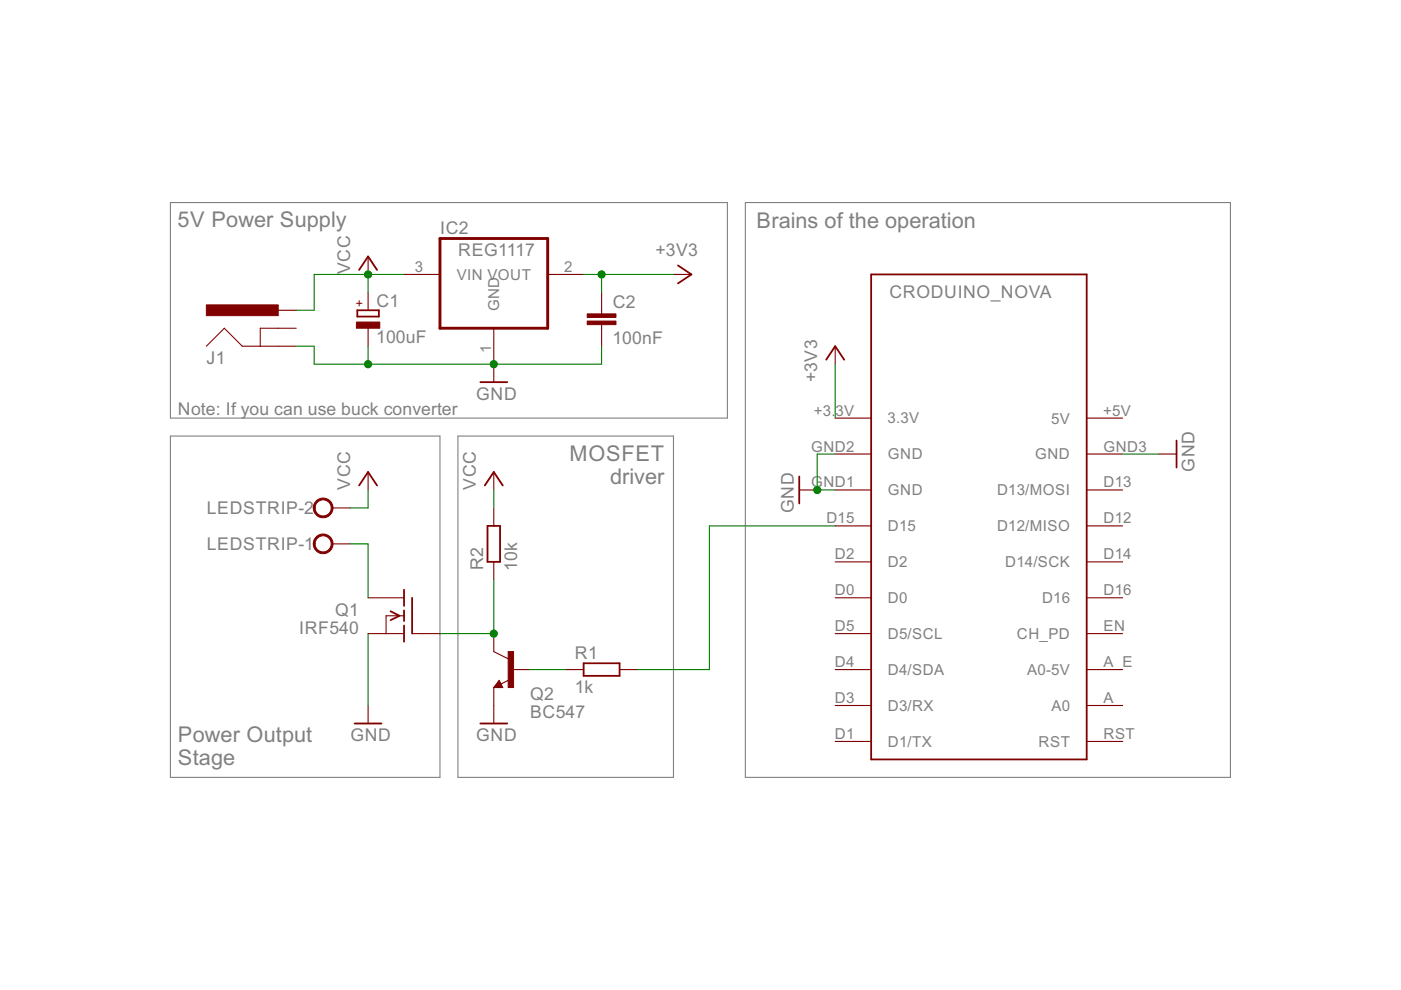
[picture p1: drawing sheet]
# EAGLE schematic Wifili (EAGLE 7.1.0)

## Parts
C1  100uF  CPOL-EUE2.5-6  [E2,5-6]
C2  100nF  C-EU025-040X050  [C025-040X050]
CRODUINO_NOVA  NOVA  [NOVA]
IC2  REG1117  [SOT223]
J1  POWER_JACKPTH  [POWER_JACK_PTH]
LEDSTRIP  W237-102  [W237-102]
Q1  IRF540  [TO220]
Q2  BC547  [TO92]
R1  1k  R-EU_0204/7  [0204/7]
R2  10k  R-EU_0204/7  [0204/7]

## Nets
+3V3: C2.1 CRODUINO_NOVA.+3.3V(3.3V) IC2.2(VOUT)
GND: C1.- C2.2 CRODUINO_NOVA.GND1(GND) CRODUINO_NOVA.GND2(GND) CRODUINO_NOVA.GND3(GND) IC2.1(GND) J1.GND Q1.3(S) Q2.1(E)
LEDSTRIP-: LEDSTRIP.1 Q1.2(D)
N$1: Q1.1(G) Q2.3(C) R2.1
N$2: CRODUINO_NOVA.D15 R1.2
N$3: Q2.2(B) R1.1
VCC: C1.+ J1.PWR LEDSTRIP.2 R2.2
Unconnected: CRODUINO_NOVA.A(A0) CRODUINO_NOVA.A_E(A0-5V) CRODUINO_NOVA.D0 CRODUINO_NOVA.D1(D1/TX) CRODUINO_NOVA.D2 CRODUINO_NOVA.D3(D3/RX) CRODUINO_NOVA.D4(D4/SDA) CRODUINO_NOVA.D5(D5/SCL) CRODUINO_NOVA.D12(D12/MISO) CRODUINO_NOVA.D13(D13/MOSI) CRODUINO_NOVA.D14(D14/SCK) CRODUINO_NOVA.D16 CRODUINO_NOVA.EN(CH_PD) CRODUINO_NOVA.RST IC2.3(VIN) J1.GNDBREAK

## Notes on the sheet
- 5V Power Supply
- Brains of the operation
- Note: If you can use buck converter
- MOSFET
  driver
- Power Output
  Stage

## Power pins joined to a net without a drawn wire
5V: CRODUINO_NOVA.+5V(5V)

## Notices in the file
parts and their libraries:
SparkFun-Connectors: Licensing: Creative Commons ShareAlike 4.0 International - https://creativecommons.org/licenses/by-sa/4.0
